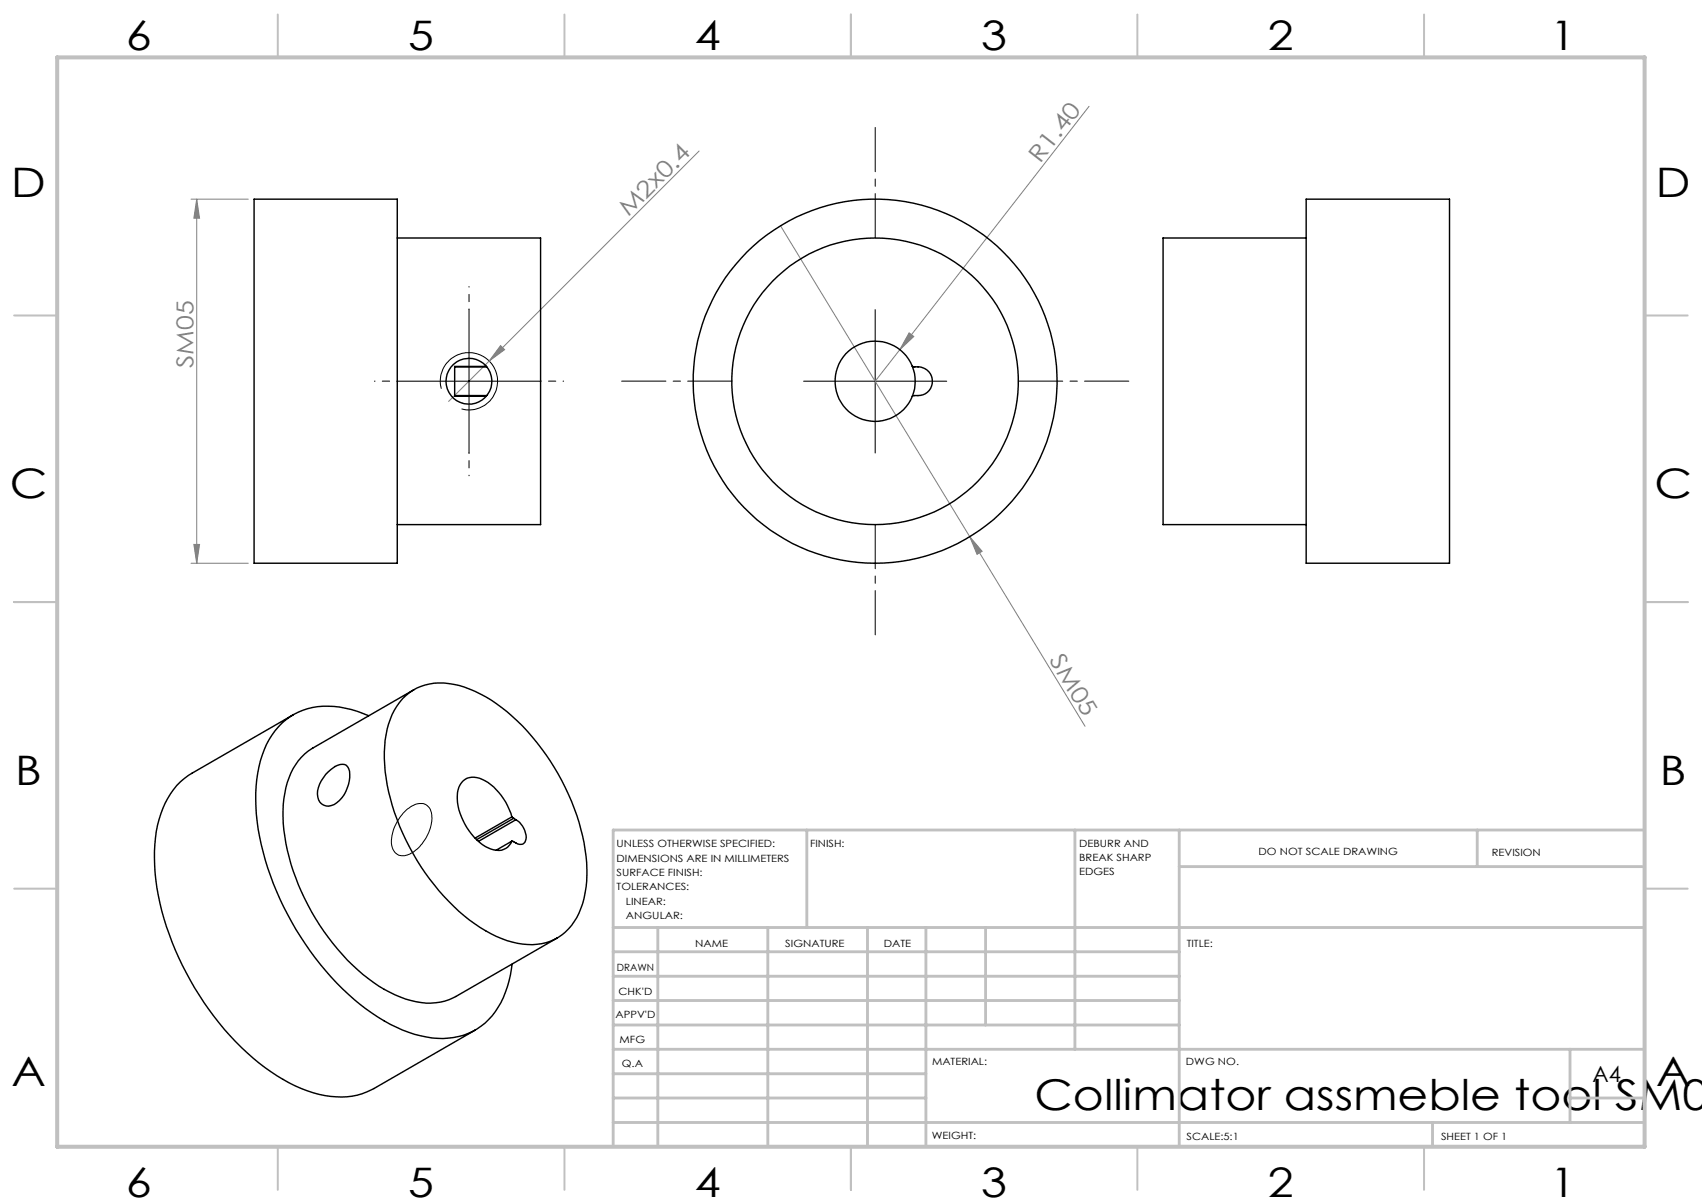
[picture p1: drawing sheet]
<svg xmlns="http://www.w3.org/2000/svg" width="297mm" height="210mm" viewBox="0 0 297 210" stroke-linecap="round" stroke-linejoin="round" font-family="sans-serif">
<g fill="none" stroke="#808080" stroke-width=".18">
<path d="M190 18.5l-33 42.5M33.3 34.7h10M34.3 34.7l.5 3.4h-1zM34.3 34.7v63.5M122 26.3l-36.6 36.7M136.2 39.4l53.1 87.3M158.6 58.1l.9 .6-2.5 2.3zM85.4 63l-7.1 7M87.3 60.3l.8 .7-2.7 2zM157 61l-4.3 5.5M33.3 98.2h10M33.8 95h1l-.5 3.2z"/>
<path d="M169.2 93.6l2.2 2.6-.9 .5z"/>
</g>
<path d="M81.8 54v25M152.7 54v25M69.3 66.5h25M77 67.8a5 5 0 0 1 4.4-6.3 5 5 0 0 1 5.4 5.4 5 5 0 0 1-6.3 4.4M140.2 66.5h25M70.5 141.7a3.7 3.7 0 0 1 3.6-1.4 2.71 2.71 0 0 1 1.3 3 7.7 7.7 0 0 1-4.4 5.8 2.09 2.09 0 0 1-2.7-2.3 7.8 7.8 0 0 1 2.2-5.1z" fill="none" stroke="#000" stroke-width=".18"/>
<path d="M152.7 41.5v-19.3M127.7 66.5h-19.2M177.7 66.5h19.3M152.7 91.5v19.2" fill="none" stroke="#000" stroke-width=".18" stroke-dasharray="15.2 1.3 1.3 1.3" stroke-dashoffset="7.5"/>
<g fill="none" stroke="#c0c0c0" stroke-width=".35">
<path d="M48.5 2.5v7.5M98.5 2.5v7.5M148.5 2.5v7.5M198.5 2.5v7.5M248.5 2.5v7.5M2.5 55h7.5M287 55h7.5M2.5 105h7.5M287 105h7.5M2.5 155h7.5M287 155h7.5M48.5 200v7.5"/>
<path d="M98.5 200v7.5M148.5 200v7.5M198.5 200v7.5M248.5 200v7.5"/>
</g>
<g fill="none" stroke="#c0c0c0" stroke-width=".5">
<path d="M140.8 144.8v17M187.6 144.8v38.2M205.8 144.8v55.2M205.8 151.2h81.2M257.8 144.8v6.4M287 144.8h-180v55.2M107 161.8h180M107 178.8h98.8M107 174.5h98.8M107 170.3h98.8M107 166h98.8M114.8 161.8v38.2"/>
<path d="M134 161.8v38.2M151.4 161.8v38.2M161.6 161.8v38.2M172 161.8v17M107 195.8h180M107 191.5h54.6M107 187.3h54.6M107 183h180M250 195.8v4.2M274 191.5h13M274 183v12.8"/>
</g>
<path d="M10 10h277v190h-277z" fill="none" stroke="#c0c0c0" stroke-width=".7"/>
<path d="M81.8 54v-4M69.3 66.5h-4M81.8 79v4M94.3 66.5h4" fill="none" stroke="#000" stroke-width=".18" stroke-dasharray="15.2 1.3 1.3 1.3" stroke-dashoffset="15.1"/>
<g fill="#808080">
<path d="M87.3 60.3l.8 .7-2.7 2z"/>
<path d="M158.6 58.1l.9 .6-2.5 2.3z"/>
<path d="M169.2 93.6l2.2 2.6-.9 .5z"/>
<path d="M33.8 95h1l-.5 3.2zM34.3 34.7l.5 3.4h-1z"/>
</g>
<g fill="none" stroke="#000" stroke-width=".25">
<path d="M44.3 34.7h25v63.5h-25zM227.9 34.7h25v63.5h-25zM69.3 41.5h25v50h-25M227.9 41.5h-24.9v50h24.9M79.3 69h5.6M79.3 64h5.6M84.9 63.9h-5.6v5.2h5.5M159.2 63.9l.1 .1a2.79 2.79 0 0 1 3.4 2.9 2.77 2.77 0 0 1-3.3 2.1l-.2 .1M159.2 63.9a7 7 0 0 0-10.7-3 7 7 0 0 0 0 11.2 7 7 0 0 0 10.7-3M159.2 63.9a7.1 7.1 0 0 1 0 5.2M51.2 124.7l-17.7 10.2a13.5 13.5 0 0 0-6 9.1 36.5 36.5 0 0 0 2.5 20.3 50.4 50.4 0 0 0 17.3 22.6 21.4 21.4 0 0 0 13.2 4.4 11.4 11.4 0 0 0 4.8-1.4l17.6-10.2M56.8 135.1l.5-.5a2.92 2.92 0 0 1 3.1-1.1 2.72 2.72 0 0 1 .6 2.7 5.4 5.4 0 0 1-3.2 4.3 1.88 1.88 0 0 1-2.4-2 5.6 5.6 0 0 1 1.4-3.4z"/>
<path d="M64.3 124.8a15.1 15.1 0 0 0-12.2-.6 12.6 12.6 0 0 0-6.7 8.5 32.4 32.4 0 0 0 .9 17.3 52 52 0 0 0 17.6 26 23 23 0 0 0 13.4 5.1 11.5 11.5 0 0 0 10.9-8l.6-2 .6-2.9M70.3 121.8a9.3 9.3 0 0 1 8.9-2.4 23 23 0 0 1 11.1 6.4 40.5 40.5 0 0 1 12.1 24.7 16 16 0 0 1-2.7 10.9 9.1 9.1 0 0 1-9.4 3.1 25 25 0 0 1-12.9-8.2 39.8 39.8 0 0 1-10.3-22.9 16.9 16.9 0 0 1 2.2-10.3zM72.2 120.3l-17.6 10.2a10.9 10.9 0 0 0-4.9 7.9 27.7 27.7 0 0 0 1.9 14.7 39.8 39.8 0 0 0 14.5 18.9 16.1 16.1 0 0 0 9.9 2.9 8.5 8.5 0 0 0 3.6-1.1l17.6-10.2M89.3 142.5l.3 .2M89.3 142.5a10.2 10.2 0 0 0-5.6-6.8 2.78 2.78 0 0 0-3.9 2.5 10.6 10.6 0 0 0 5.4 9.7 2.81 2.81 0 0 0 3.9-.8l.2-.4M89.3 142.5l-6.4 3.7M89.3 146.7l-2.7 1.6M89.6 142.7l.4 .3M89.6 142.7l-6.5 3.8M90 143a3.6 3.6 0 0 1 1.7 3.7 .99 .99 0 0 1-1.7 .3l-.7-.3M90 143l-6.5 3.7"/>
<circle cx="81.8" cy="66.5" r="4"/>
<circle cx="152.7" cy="66.5" r="31.7"/>
<circle cx="152.7" cy="66.5" r="25"/>
</g>
<text font-size="7.4" x="180.5" y="193.5">Collimator assmeble tool SM0</text>
<g font-size="7.1">
<text x="22" y="8.7">6</text>
<text x="71.2" y="8.7">5</text>
<text x="121.2" y="8.7">4</text>
<text x="171.2" y="8.7">3</text>
<text x="221.2" y="8.7">2</text>
<text x="270.5" y="8.7">1</text>
<text x="2" y="34.4">D</text>
<text x="289" y="34.4">D</text>
<text x="1.7" y="86.9">C</text>
<text x="288.7" y="86.9">C</text>
<text x="2.7" y="136.9">B</text>
<text x="289.7" y="136.9">B</text>
<text x="2" y="189.4">A</text>
<text x="289" y="189.4">A</text>
<text x="22" y="208.7">6</text>
<text x="71.2" y="208.7">5</text>
<text x="121.2" y="208.7">4</text>
<text x="171.2" y="208.7">3</text>
<text x="221.2" y="208.7">2</text>
<text x="270.5" y="208.7">1</text>
</g>
<g font-size="4.1" fill="#808080">
<text x="181.5" y="28.6" transform="rotate(-52 181.5 28.6)">R1.40</text>
<text x="109.7" y="37.9" transform="rotate(-45 109.7 37.9)">M2x0.4</text>
<text x="33.8" y="64.2" transform="rotate(-90 33.8 64.2)">SM05</text>
<text x="183.1" y="115.2" transform="rotate(59 183.1 115.2)">SM05</text>
</g>
<text font-size="3.9" x="277.9" y="188.8">A4</text>
<g font-size="1.7">
<text x="107.6" y="147.8">UNLESS OTHERWISE SPECIFIED:</text>
<text x="141.4" y="147.8">FINISH:</text>
<text x="188.3" y="147.7">DEBURR AND</text>
<text x="219.6" y="149.2">DO NOT SCALE DRAWING</text>
<text x="260.3" y="149.4">REVISION</text>
<text x="107.6" y="150.3">DIMENSIONS ARE IN MILLIMETERS</text>
<text x="107.6" y="152.8">SURFACE FINISH:</text>
<text x="107.6" y="155.3">TOLERANCES:</text>
<text x="188.3" y="150.2">BREAK SHARP</text>
<text x="188.3" y="152.7">EDGES</text>
<text x="109.2" y="157.8">LINEAR:</text>
<text x="109.2" y="160.3">ANGULAR:</text>
<text x="121.3" y="165.2">NAME</text>
<text x="137" y="165.1">SIGNATURE</text>
<text x="154.2" y="165.1">DATE</text>
<text x="207.1" y="165.1">TITLE:</text>
<text x="107.6" y="169.3">DRAWN</text>
<text x="107.9" y="173.5">CHK'D</text>
<text x="107.4" y="177.6">APPV'D</text>
<text x="108.1" y="182">MFG</text>
<text x="162.6" y="185.7">MATERIAL:</text>
<text x="207" y="185.7">DWG NO.</text>
<text x="108.5" y="186.2">Q.A</text>
<text x="162.6" y="198.7">WEIGHT:</text>
<text x="207.1" y="198.8">SCALE:5:1</text>
<text x="251.5" y="198.8">SHEET 1 OF 1</text>
</g>
</svg>
